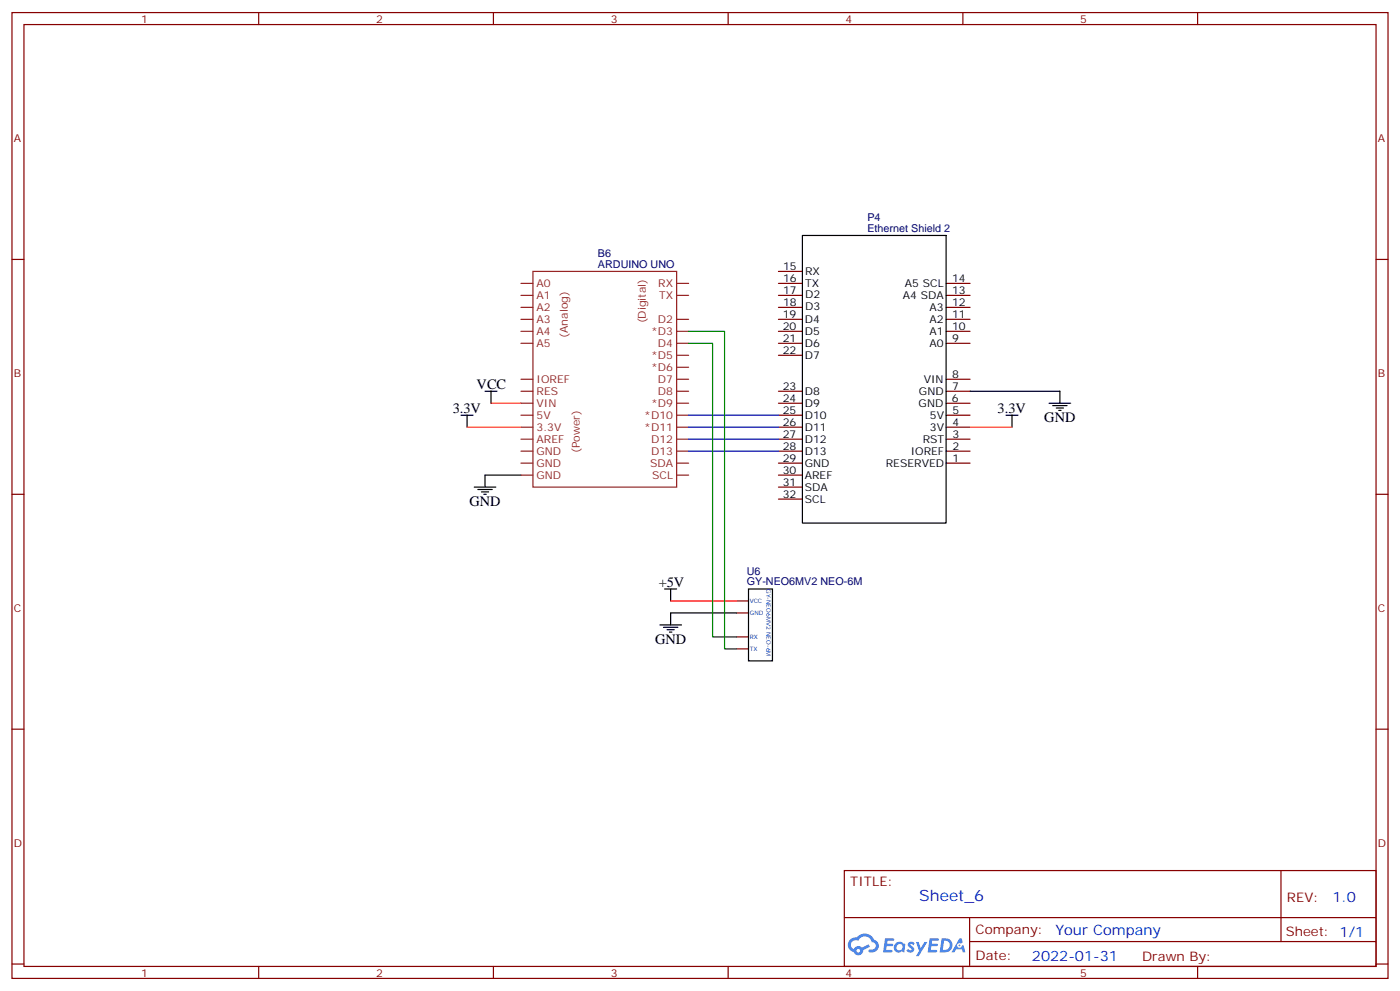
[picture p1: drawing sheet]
<svg xmlns="http://www.w3.org/2000/svg" width="412mm" height="292mm" viewBox="0 0 412 292" stroke-linecap="round" stroke-linejoin="round" font-family="sans-serif">
<g fill="none" stroke="#870000" stroke-width=".35">
<path d="M3.5 3.7h405.4v284.3h-405.4zM7.1 7.2h398.2v277.3h-398.2zM76.2 3.7v3.5M145.3 3.7v3.5M214.5 3.7v3.5M283.6 3.7v3.5M352.8 3.7v3.5M3.5 76.4h3.6M405.3 76.4h3.6M3.5 145.5h3.6M405.3 145.5h3.6M3.5 214.7h3.6"/>
<path d="M405.3 214.7h3.6M248.7 256.3h156.6v28.2h-156.6zM377.3 256.3v20.9M248.7 270.1h156.5M285.6 277.2h119.6M285.6 270.1v14.2M3.5 283.8h3.6M76.2 284.5v3.5M145.3 284.5v3.5M214.5 284.5v3.5M283.6 284.5v3.5M352.8 284.5v3.5"/>
<path d="M405.3 283.8h3.6"/>
</g>
<g fill="#5487ff">
<path d="M267.7 277.5a1.22 1.22 0 0 1 1.7 .2l-.4 .6a.47 .47 0 0 0-.3-.4 .47 .47 0 0 0-.5 .2l.1 .2a1.14 1.14 0 0 1 .8 1.8 1.14 1.14 0 0 1-1.9 0l-.2-.2 .5-.6 .7 .5a.29 .29 0 0 0 .3-.3 .29 .29 0 0 0-.2-.3 1.04 1.04 0 0 1-.6-1.7z"/>
<path d="M260.7 276.2h2.4l.3 .2-.2 .5-1.8 .1-.1 .8h1.5l.3 .4-.3 .4h-1.6l-.2 1.1h1.7l.2 .3-.2 .3-2.6 .1z"/>
<path d="M273.8 276.2h2.4l.3 .2-.1 .5-1.8 .1-.2 .8h1.6l.3 .4-.4 .4-1.6-.1-.1 1.1 1.7 .1 .2 .3-.2 .3-2.6 .1z"/>
<path d="M282.6 276.2h.7l.3 1.3-.6 .3a.69 .69 0 0 0-1 .3 .69 .69 0 0 0 .4 .9 .69 .69 0 0 0 .9-.6l.5-.2 .6 2.2h-.8l-.2-.9h-1.8l-.5 .9h-.8z"/>
<path d="M269.8 277.3h.8l.6 1.8 1.1-1.8h.9l-2.6 4.2h-.8l.9-1.5z"/>
<path d="M277.4 276.2l-.6 4.2h1.3a2.11 2.11 0 0 0 2.5-2.1 2.11 2.11 0 0 0-2.5-2.1zM278.1 277a1.39 1.39 0 0 1 1.7 1.4 1.39 1.39 0 0 1-1.8 1.2h-.3z"/>
<path d="M263.7 277.8a1.54 1.54 0 0 0-.1 2.2 1.54 1.54 0 0 0 2.2 .1l.6 .3 .3-2.3-.2-.3h-.4a1.49 1.49 0 0 0-2.4 0zM264 278.8a.94 .94 0 0 1 1.8 0 .94 .94 0 0 1-1.8 0z"/>
<path d="M250.4 276.6a2.18 2.18 0 0 0 1.1 3.7 1.44 1.44 0 0 0 1.6 .9 1.44 1.44 0 0 0 1.2-1.4l2-1.1-.5-.7-1.9 1a1.47 1.47 0 0 0-2.4 .4 1.39 1.39 0 0 1-.7-1.9 1.39 1.39 0 0 1 2-.5 2.12 2.12 0 0 1 2.2-1.3 2.12 2.12 0 0 1 1.9 1.7 1.14 1.14 0 0 1 1.1 1.4 1.14 1.14 0 0 1-1.7 .7 .43 .43 0 0 0-.5 .4 .43 .43 0 0 0 .4 .5 1.98 1.98 0 0 0 2.5-1.2 1.98 1.98 0 0 0-1.2-2.6 3.1 3.1 0 0 0-5.3-.6l-.9 .1zM252.3 279.9a.55 .55 0 0 1 1.1 0 .55 .55 0 0 1-1.1 0z"/>
<circle cx="282.6" cy="278.3" r=".26"/>
</g>
<g fill="none" stroke="#8c2424" stroke-width=".35">
<path d="M157 79.9h42.3v63.5h-42.3zM153.5 83.4h3.5M153.5 87h3.5M153.5 94h3.5M153.5 97.5h3.5M153.5 90.5h3.5M199.3 83.4h3.5M199.3 87h3.5M199.3 94h3.5M199.3 97.5h3.5M153.5 101.1h3.5M153.5 111.7h3.5"/>
<path d="M153.5 115.2h3.5M153.5 118.7h3.5M199.3 101.1h3.5M199.3 104.6h3.5M199.3 108.1h3.5M199.3 111.7h3.5M199.3 115.2h3.5M199.3 118.7h3.5M153.5 122.2h3.5M153.5 125.8h3.5M153.5 129.3h3.5M153.5 132.8h3.5"/>
<path d="M153.5 136.3h3.5M153.5 139.9h3.5M199.3 122.2h3.5M199.3 125.8h3.5M199.3 129.3h3.5M199.3 132.8h3.5M199.3 136.3h3.5M199.3 139.9h3.5"/>
</g>
<g fill="none" stroke="#870000" stroke-width=".35">
<path d="M229.3 79.9h7.1M229.3 97.5h7.1M229.3 94h7.1M229.3 90.5h7.1M229.3 87h7.1M229.3 83.4h7.1M278.7 97.5h7.1M278.7 94h7.1M278.7 90.5h7.1M278.7 87h7.1M278.7 83.4h7.1M229.3 118.7h7.1"/>
<path d="M229.3 115.2h7.1M229.3 101.1h7.1M229.3 104.6h7.1M278.7 118.7h7.1M278.7 115.2h7.1M278.7 111.7h7.1M278.7 101.1h7.1M229.3 136.3h7.1M229.3 132.8h7.1M229.3 129.3h7.1M229.3 125.8h7.1M229.3 122.2h7.1"/>
<path d="M229.3 139.9h7.1M278.7 136.3h7.1M278.7 132.8h7.1M278.7 129.3h7.1M278.7 125.8h7.1M278.7 122.2h7.1M229.3 143.4h7.1M229.3 146.9h7.1M217 176.9h3.5M217 180.4h3.5M217 191h3.5M217 187.5h3.5"/>
</g>
<g fill="none" stroke="#000" stroke-width=".35">
<path d="M236.4 69.3h42.3v84.7h-42.3zM142.9 115.2h3.5M144.6 115.2v3.5M285.8 115.2h26.4v3.5M309 118.7h6.4M310.1 119.4h4.2M135.8 122.2h3.5M137.6 122.2v3.6M153.5 139.9h-10.6v3.5M296.3 122.2h3.6M298.1 122.2v3.6M311.1 120.1h2.2"/>
<path d="M311.9 120.8h.7M139.7 143.4h6.3M140.8 144.1h4.2M141.8 144.8h2.1M142.5 145.5h.7M195.8 173.4h3.5M197.6 173.4v3.5M220.5 173.4h7v21.2h-7zM194.4 184h6.3M195.4 184.7h4.3M196.5 185.4h2.1M197.2 186.1h.7"/>
<path d="M217 180.4h-19.4v3.6"/>
</g>
<path d="M144.6 118.7h8.9M197.6 176.9h19.4" fill="none" stroke="#f00" stroke-width=".35"/>
<path d="M202.8 122.2h26.5M202.8 125.8h26.5M202.8 129.3h26.5M202.8 132.8h26.5" fill="none" stroke="#00f" stroke-width=".35"/>
<path d="M137.6 125.8h15.9M285.8 125.8h12.3" fill="none" stroke="#f60" stroke-width=".35"/>
<path d="M202.8 97.5h10.6v93.5h3.6M202.8 101.1h7.1v86.4h7.1" fill="none" stroke="#008700" stroke-width=".35"/>
<text font-size="4.6" fill="#00f" x="270.8" y="265.3">Sheet_6</text>
<g font-size="4.2">
<text x="140.4" y="114.5">VCC</text>
<text x="133.3" y="121.5">3.3V</text>
<text x="293.9" y="121.5">3.3V</text>
<text x="307.6" y="124.4">GND</text>
<text x="138.3" y="149">GND</text>
<text x="194" y="172.7">+5V</text>
<text x="193" y="189.6">GND</text>
</g>
<g font-size="4.2" fill="#00f">
<text x="392.5" y="265.6">1.0</text>
<text x="310.9" y="275.1">Your Company</text>
<text x="304" y="282.9">2022-01-31</text>
</g>
<g font-size="3.9" fill="#800">
<text x="250.5" y="260.9">TITLE:</text>
<text x="379.1" y="265.6">REV:</text>
<text x="287.4" y="275.1">Company:</text>
<text x="378.7" y="275.7">Sheet: 1/1</text>
<text x="287.4" y="282.8">Date:</text>
<text x="336.4" y="282.8">Drawn By:</text>
</g>
<g font-size="3.2" fill="#800">
<text x="41.6" y="6.7">1</text>
<text x="110.8" y="6.7">2</text>
<text x="179.9" y="6.7">3</text>
<text x="249.1" y="6.7">4</text>
<text x="318.2" y="6.7">5</text>
<text x="4.1" y="41.8">A</text>
<text x="405.9" y="41.8">A</text>
<text x="4.1" y="110.9">B</text>
<text x="405.9" y="110.9">B</text>
<text x="4.1" y="180.1">C</text>
<text x="405.9" y="180.1">C</text>
<text x="4.1" y="249.2">D</text>
<text x="405.9" y="249.2">D</text>
<text x="41.6" y="287.5">1</text>
<text x="110.8" y="287.5">2</text>
<text x="179.9" y="287.5">3</text>
<text x="249.1" y="287.5">4</text>
<text x="318.2" y="287.5">5</text>
</g>
<g font-size="3.2" fill="#000080">
<text x="255.5" y="65.1">P4</text>
<text x="255.5" y="68.3">Ethernet Shield 2</text>
<text x="176.1" y="75.7">B6</text>
<text x="176.1" y="78.8">ARDUINO UNO</text>
<text x="220" y="172.3">GY-NEO6MV2 NEO-6M</text>
<text x="220" y="169.1">U6</text>
</g>
<g font-size="3.2">
<text x="230.6" y="79.4">15</text>
<text x="230.6" y="82.9">16</text>
<text x="237.2" y="80.8">RX</text>
<text x="280.5" y="83.1">14</text>
<text x="230.6" y="86.5">17</text>
<text x="230.6" y="90">18</text>
<text x="237.2" y="84.3">TX</text>
<text x="237.2" y="87.9">D2</text>
<text x="265.9" y="88">A4 SDA</text>
<text x="266.5" y="84.5">A5 SCL</text>
<text x="280.5" y="86.6">13</text>
<text x="230.6" y="93.7">19</text>
<text x="237.1" y="95.1">D4</text>
<text x="237.2" y="91.4">D3</text>
<text x="273.8" y="95.1">A2</text>
<text x="273.8" y="91.5">A3</text>
<text x="280.5" y="93.7">11</text>
<text x="280.5" y="90.1">12</text>
<text x="230.6" y="97.2">20</text>
<text x="230.6" y="100.7">21</text>
<text x="237.1" y="98.6">D5</text>
<text x="273.8" y="98.6">A1</text>
<text x="280.5" y="100.7">9</text>
<text x="280.5" y="97.2">10</text>
<text x="230.6" y="104.2">22</text>
<text x="237.1" y="102.1">D6</text>
<text x="237.1" y="105.7">D7</text>
<text x="273.8" y="102.1">A0</text>
<text x="272.1" y="112.7">VIN</text>
<text x="280.5" y="111.3">8</text>
<text x="230.6" y="114.8">23</text>
<text x="230.6" y="118.4">24</text>
<text x="237.1" y="116.2">D8</text>
<text x="237.1" y="119.8">D9</text>
<text x="270.6" y="119.8">GND</text>
<text x="270.7" y="116.2">GND</text>
<text x="280.4" y="118.4">6</text>
<text x="280.5" y="114.8">7</text>
<text x="230.6" y="121.9">25</text>
<text x="230.6" y="125.4">26</text>
<text x="237.1" y="123.3">D10</text>
<text x="273.9" y="123.2">5V</text>
<text x="280.6" y="121.8">5</text>
<text x="280.6" y="125.4">4</text>
<text x="230.6" y="128.9">27</text>
<text x="237.1" y="126.8">D11</text>
<text x="237.1" y="130.4">D12</text>
<text x="271.8" y="130.4">RST</text>
<text x="273.9" y="126.8">3V</text>
<text x="280.6" y="128.9">3</text>
<text x="230.6" y="132.5">28</text>
<text x="230.6" y="136">29</text>
<text x="237.1" y="133.9">D13</text>
<text x="237.1" y="137.4">GND</text>
<text x="260.9" y="137.4">RESERVED</text>
<text x="268.3" y="133.9">IOREF</text>
<text x="280.6" y="136">1</text>
<text x="280.6" y="132.5">2</text>
<text x="230.6" y="139.5">30</text>
<text x="230.6" y="143.1">31</text>
<text x="237.1" y="140.9">AREF</text>
<text x="230.6" y="146.6">32</text>
<text x="237.1" y="144.5">SDA</text>
<text x="237.1" y="148">SCL</text>
</g>
<g font-size="3.2" fill="#8d2323">
<text x="158" y="84.5">A0</text>
<text x="158" y="88">A1</text>
<text x="193.9" y="84.5">RX</text>
<text x="194.1" y="88">TX</text>
<text x="158" y="91.5">A2</text>
<text x="158" y="95.1">A3</text>
<text x="190.2" y="95.2" transform="rotate(-90 190.2 95.2)">(Digital)</text>
<text x="193.8" y="95.1">D2</text>
<text x="158" y="98.6">A4</text>
<text x="167.3" y="99.4" transform="rotate(-90 167.3 99.4)">(Analog)</text>
<text x="191.8" y="98.6">*D3</text>
<text x="158" y="102.1">A5</text>
<text x="191.8" y="105.7">*D5</text>
<text x="193.8" y="102.1">D4</text>
<text x="158" y="112.7">IOREF</text>
<text x="191.8" y="109.2">*D6</text>
<text x="193.8" y="112.7">D7</text>
<text x="158" y="119.8">VIN</text>
<text x="158" y="116.2">RES</text>
<text x="191.8" y="119.8">*D9</text>
<text x="193.8" y="116.2">D8</text>
<text x="158" y="123.3">5V</text>
<text x="189.8" y="123.3">*D10</text>
<text x="158" y="130.4">AREF</text>
<text x="158" y="126.8">3.3V</text>
<text x="189.8" y="126.8">*D11</text>
<text x="191.8" y="130.4">D12</text>
<text x="158" y="133.9">GND</text>
<text x="158" y="137.4">GND</text>
<text x="170.8" y="133.4" transform="rotate(-90 170.8 133.4)">(Power)</text>
<text x="191.5" y="137.4">SDA</text>
<text x="191.8" y="133.9">D13</text>
<text x="158" y="140.9">GND</text>
<text x="192.1" y="140.9">SCL</text>
</g>
<g font-size="1.8" fill="#00f">
<text x="225.8" y="173.4" transform="rotate(90 225.8 173.4)">GY-NEO6MV2 NEO-6M</text>
<text x="220.8" y="177.6">VCC</text>
<text x="220.8" y="181.2">GND</text>
<text x="220.8" y="191.7">TX</text>
<text x="220.8" y="188.2">RX</text>
</g>
</svg>
